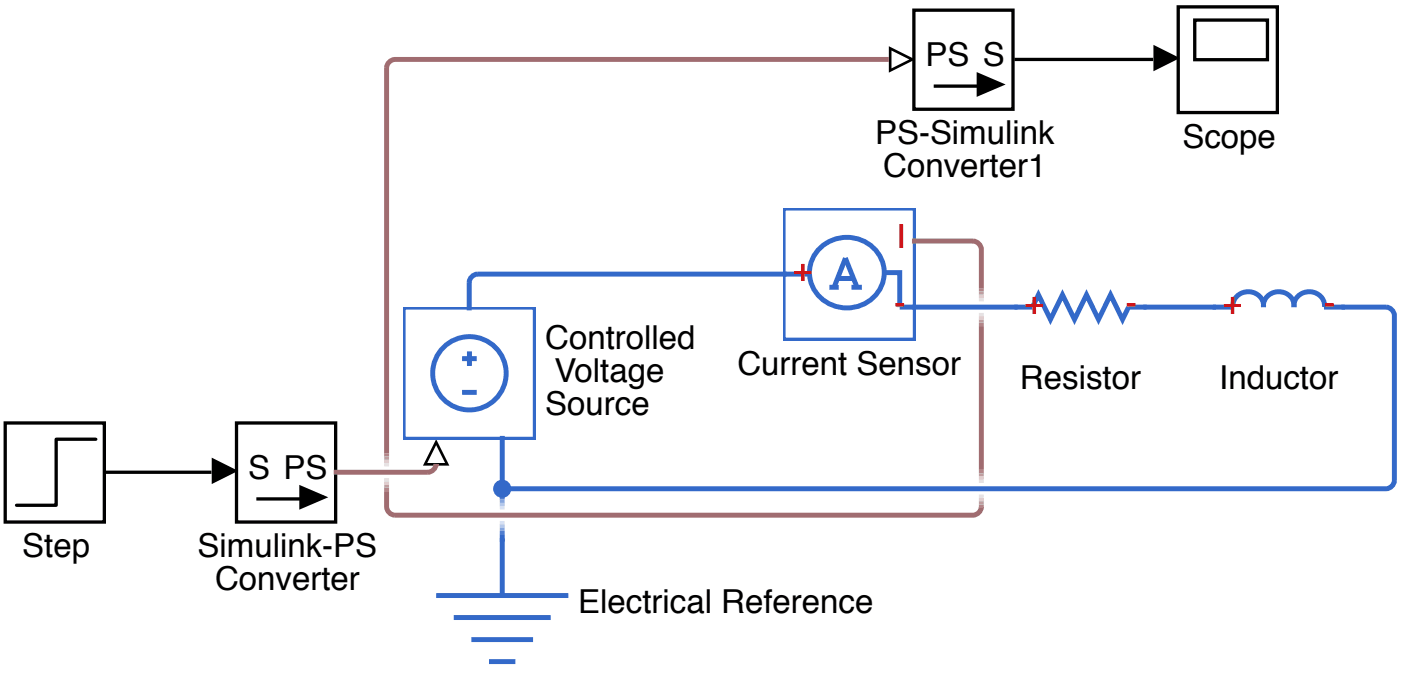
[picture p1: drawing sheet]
<svg xmlns="http://www.w3.org/2000/svg" width="150mm" height="72mm" viewBox="0 0 150 72" stroke-linecap="round" stroke-linejoin="round" font-family="sans-serif">
<!-- layer: Layer 1 -->
<path d="M46.6 57.5h14.1v14.1h-14.1z" fill="none" stroke="#fff" stroke-width=".53"/>
<path d="M53.6 57.5v6.1M46.6 63.6h14.1M48.4 66h10.4M50.3 68.3h6.6M52.2 70.7h2.8" fill="none" stroke="#3369c9" stroke-width=".53"/>
<path d="M53.6 57.5v6.1" fill="none" stroke="#3369c9" stroke-width=".11"/>
<path d="M83.6 22.1h14.1v14.1h-14.1z" fill="#fff"/>
<path d="M83.6 22.2h14.1v14.1h-14.1zM83.6 29.3h2.8M87.6 26.5a4 4 0 0 1 4.3-.9 4 4 0 0 1 2.5 3.5 4 4 0 0 1-4 3.8 4 4 0 0 1-4-3.8 3.7 3.7 0 0 1 1.2-2.6zM88.6 30.7h.9M89.4 29.8h1.7M90.2 27.6l1.3 3.1M90.3 27.6l-1.3 3.1M90.9 30.7h1.1M94.4 29.1h1.7v3.7" fill="none" stroke="#3369c9" stroke-width=".53"/>
<path d="M83.6 29.3h2.8" fill="none" stroke="#3369c9" stroke-width=".11"/>
<path d="M96.1 32.8h1.6z" fill="#3369c9"/>
<path d="M96.1 32.8h1.6" fill="none" stroke="#3369c9" stroke-width=".53"/>
<path d="M108.3 27.7h14.1v9.9h-14.1z" fill="#fff"/>
<path d="M110.2 32.8l.7-1.3 1.3 2.6 1.2-2.6 1.3 2.6 1.3-2.6 1.3 2.6 1.3-2.6 1.2 2.6 .7-1.3" fill="none" stroke="#3369c9" stroke-width=".53"/>
<path d="M108.3 27.9h14.1v9.8h-14.1z" fill="none" stroke="#fff" stroke-width=".53"/>
<path d="M108.3 32.8h1.9z" fill="#3369c9"/>
<path d="M108.3 32.8h1.9" fill="none" stroke="#3369c9" stroke-width=".53"/>
<path d="M120.5 32.8h1.9z" fill="#3369c9"/>
<path d="M120.5 32.8h1.9" fill="none" stroke="#3369c9" stroke-width=".53"/>
<path d="M129.5 27.7h14.1v9.9h-14.1z" fill="#fff"/>
<path d="M129.5 32.8h2.1a1.63 1.63 0 0 1 1.7-1.6 1.63 1.63 0 0 1 1.6 1.6 1.63 1.63 0 0 1 1.6-1.6 1.63 1.63 0 0 1 1.7 1.6 1.63 1.63 0 0 1 1.6-1.6 1.63 1.63 0 0 1 1.6 1.6M141.4 32.8h2.2" fill="none" stroke="#3369c9" stroke-width=".53"/>
<path d="M129.5 27.9h14.1v9.8h-14.1z" fill="none" stroke="#fff" stroke-width=".53"/>
<path d="M129.5 32.8h2.1M141.4 32.8h2.2" fill="none" stroke="#3369c9" stroke-width=".11"/>
<path d="M95 5.2l2.4 1.2-2.4 1.1z" fill="#fff"/>
<path d="M94.9 4.9v2.9l2.8-1.4zM95.2 5.4l1.9 1-1.9 .9z" fill="#000"/>
<path d="M97.7 .9h10.6v10.6h-10.6z" fill="#fff"/>
<path d="M97.6 1.1h10.6v10.6h-10.6zM99.7 9.2h6M104.5 8l2.4 1-2.4 1.1z" fill="none" stroke="#000" stroke-width=".35"/>
<path d="M104.5 8l2.4 1-2.4 1.1z" fill="#000"/>
<path d="M25.4 45h10.6v10.6h-10.6z" fill="#fff"/>
<path d="M25.3 45.2h10.5v10.6h-10.5zM27.4 53.3h6M32.1 52.1l2.5 1-2.5 1.1z" fill="none" stroke="#000" stroke-width=".35"/>
<path d="M32.1 52.1l2.5 1-2.5 1.1z" fill="#000"/>
<path d="M126 .6h10.6v11.2h-10.6z" fill="#fff"/>
<path d="M125.8 .7h10.6v11.3h-10.6zM127.6 2.1h7.7v4.3h-7.7z" fill="none" stroke="#000" stroke-width=".35"/>
<path d="M.7 45h10.6v10.6h-10.6z" fill="#fff"/>
<path d="M.6 45.2h10.5v10.6h-10.5zM10.2 46.9h-4.2v7.1h-4.2" fill="none" stroke="#000" stroke-width=".35"/>
<path d="M46.6 47.2l1.1 2.4h-2.3z" fill="#fff"/>
<path d="M46.6 46.9l-1.4 2.8h2.8zM46.6 47.6l.9 1.9h-1.9z" fill="#000"/>
<path d="M43.1 32.7h14.1v14.1h-14.1z" fill="#fff"/>
<g fill="none" stroke="#3369c9" stroke-width=".53">
<path d="M43 32.8h14.1v14.1h-14.1zM49.3 38.3h1.6M50.1 37.5v1.6M97.4 32.8h11.3M122.1 32.8h7.7M143.2 32.8h4.8a.95 .95 0 0 1 .9 .9v17.6a.95 .95 0 0 1-.9 .9h-94.4M49.3 41.9h1.6M53.6 46.6v6.4M53.6 57.1v.8"/>
<circle cx="50.1" cy="39.9" r="3.9"/>
</g>
<path d="M94.9 6.4h-52.7a.95 .95 0 0 0-.9 .8v41.2M97.4 25.8h6.5a.95 .95 0 0 1 .9 .8v4.2M104.8 34.8v15.4M41.3 52.5v1.7a.95 .95 0 0 0 .9 .8h61.7a.95 .95 0 0 0 .9-.8" fill="none" stroke="#a06c70" stroke-width=".53"/>
<path d="M104.8 30.8v.3M104.8 34.5v.3M41.3 48.4v.4M41.3 52.1v.4M104.8 50.2v.3M104.8 53.9v.3" fill="none" stroke="#b3898d" stroke-width=".53"/>
<path d="M104.8 31.1v.4M104.8 34.1v.4M41.3 48.8v.3M41.3 51.8v.3M104.8 50.5v.4M104.8 53.5v.4" fill="none" stroke="#c6a7a9" stroke-width=".53"/>
<path d="M104.8 31.5v.3M104.8 33.8v.3M41.3 49.1v.4M41.3 51.4v.4M104.8 50.9v.3M104.8 53.2v.3" fill="none" stroke="#d9c4c6" stroke-width=".53"/>
<path d="M104.8 31.8v.4M104.8 33.4v.4M41.3 49.5v.3M41.3 51.1v.3M104.8 51.2v.4M104.8 52.8v.4" fill="none" stroke="#ece2e2" stroke-width=".53"/>
<path d="M53.6 53v.4M53.6 56.7v.4" fill="none" stroke="#5c87d4" stroke-width=".53"/>
<path d="M53.6 53.4v.3M53.6 56.4v.3" fill="none" stroke="#85a5df" stroke-width=".53"/>
<path d="M53.6 53.7v.4M53.6 56v.4" fill="none" stroke="#adc3e9" stroke-width=".53"/>
<path d="M53.6 54.1v.3M53.6 55.7v.3" fill="none" stroke="#d6e1f4" stroke-width=".53"/>
<circle cx="53.6" cy="52.2" r=".97" fill="#3369c9"/>
<path d="M123.1 4.8l2.9 1.4-2.9 1.4zM22.6 48.9l2.8 1.4-2.8 1.4z" fill="#000"/>
<path d="M108.3 6.4h14.8M11.3 50.4h11.3" fill="none" stroke="#000" stroke-width=".35"/>
<path d="M84 29.3h-33a.95 .95 0 0 0-.9 .9v3" fill="none" stroke="#3369c9" stroke-width=".53"/>
<path d="M46.6 49.7v-.1a.95 .95 0 0 1-.9 .8h-10.1" fill="none" stroke="#a06c70" stroke-width=".53"/>
<g font-size="3.5">
<text x="98.8" y="7">PS S</text>
<text x="93.4" y="15.4">PS-Simulink</text>
<text x="126.2" y="15.8">Scope</text>
<text x="94.3" y="18.9">Converter1</text>
<text x="58.2" y="37.3">Controlled</text>
<text x="59.2" y="40.8">Voltage</text>
<text x="78.7" y="40.1">Current Sensor</text>
<text x="108.9" y="41.5">Resistor</text>
<text x="130.2" y="41.5">Inductor</text>
<text x="58.2" y="44.3">Source</text>
<text x="26.5" y="51.1">S PS</text>
<text x="2.4" y="59.5">Step</text>
<text x="21.1" y="59.5">Simulink-PS</text>
<text x="23" y="63">Converter</text>
<text x="61.7" y="65.5">Electrical Reference</text>
</g>
<g font-size="3.5" fill="#f00">
<text x="84.7" y="30">+</text>
<text x="95.7" y="26.4">I</text>
<text x="95.5" y="33.5">-</text>
<text x="109.4" y="33.5">+</text>
<text x="120.2" y="33.5">-</text>
<text x="130.6" y="33.5">+</text>
<text x="141.4" y="33.5">-</text>
</g>
</svg>
